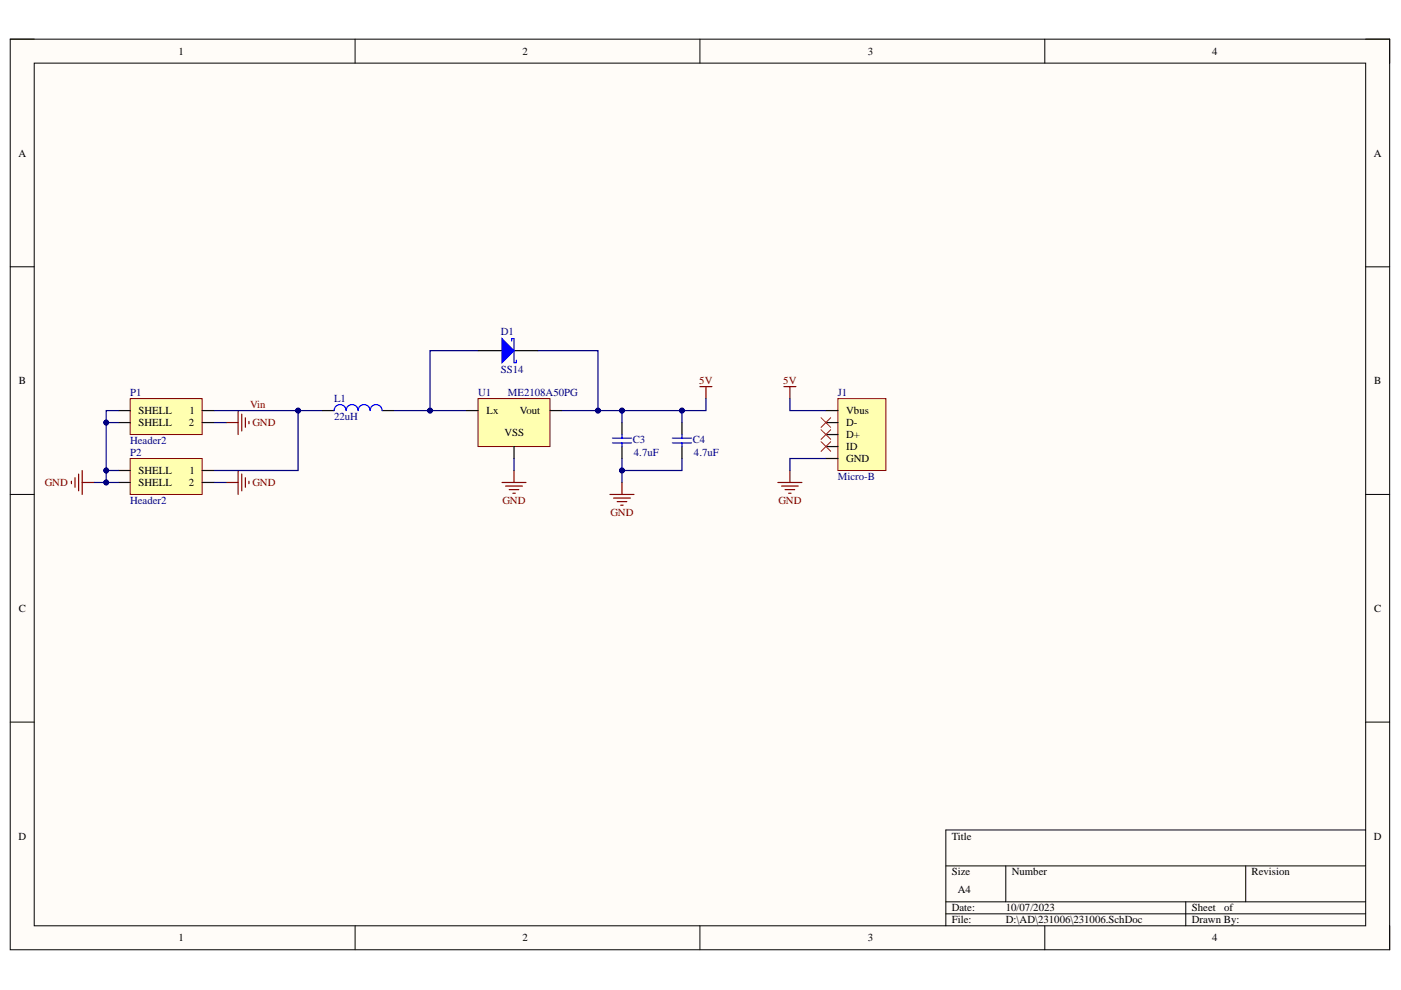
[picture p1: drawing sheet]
# Altium project 231006.PrjPcb
1 sheet, 8 parts. Net scope: global (net labels, ports and power ports of the same name join across sheets).
Board file: 231006.pcbdoc

## Sheet 231006.SchDoc
size A4; SheetNumber: 1; SheetTotal: 1

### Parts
C3  4.7uF  [1206]
C4  4.7uF  [1206]
D1  SS14  [SOD_234]
J1  Micro-B  [USB-MICRO_A]
L1  22uH  [L_4.5X6]
P1  Header2  [mh1.25-2P]
P2  WAFER-PH2.0-2PWB  [CONN-SMD_2P-P2.00_XUNPU_WAFER-PH2.0-2PWB]
U1  ME2108A50PG  [SOT89]

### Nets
5V: C3.2 C4.2 D1.1(K) J1.1(Vbus) U1.2(Vout)
GND: C3.1 C4.1 J1.5(GND) P1.0(SHELL) P1.2 P2.0(SHELL) P2.2 U1.1(VSS)
Vin: L1.1 P1.1 P2.1
NetD1_2: D1.2(A) L1.2 U1.3(Lx)

Not connected (* = marked no-connect by the designer): J1 2(D-)* 3(D+)* 4(ID)*

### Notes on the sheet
- (near P2) P2修改为 WAFER-PH2.0-2PWB，HP2.0端子
